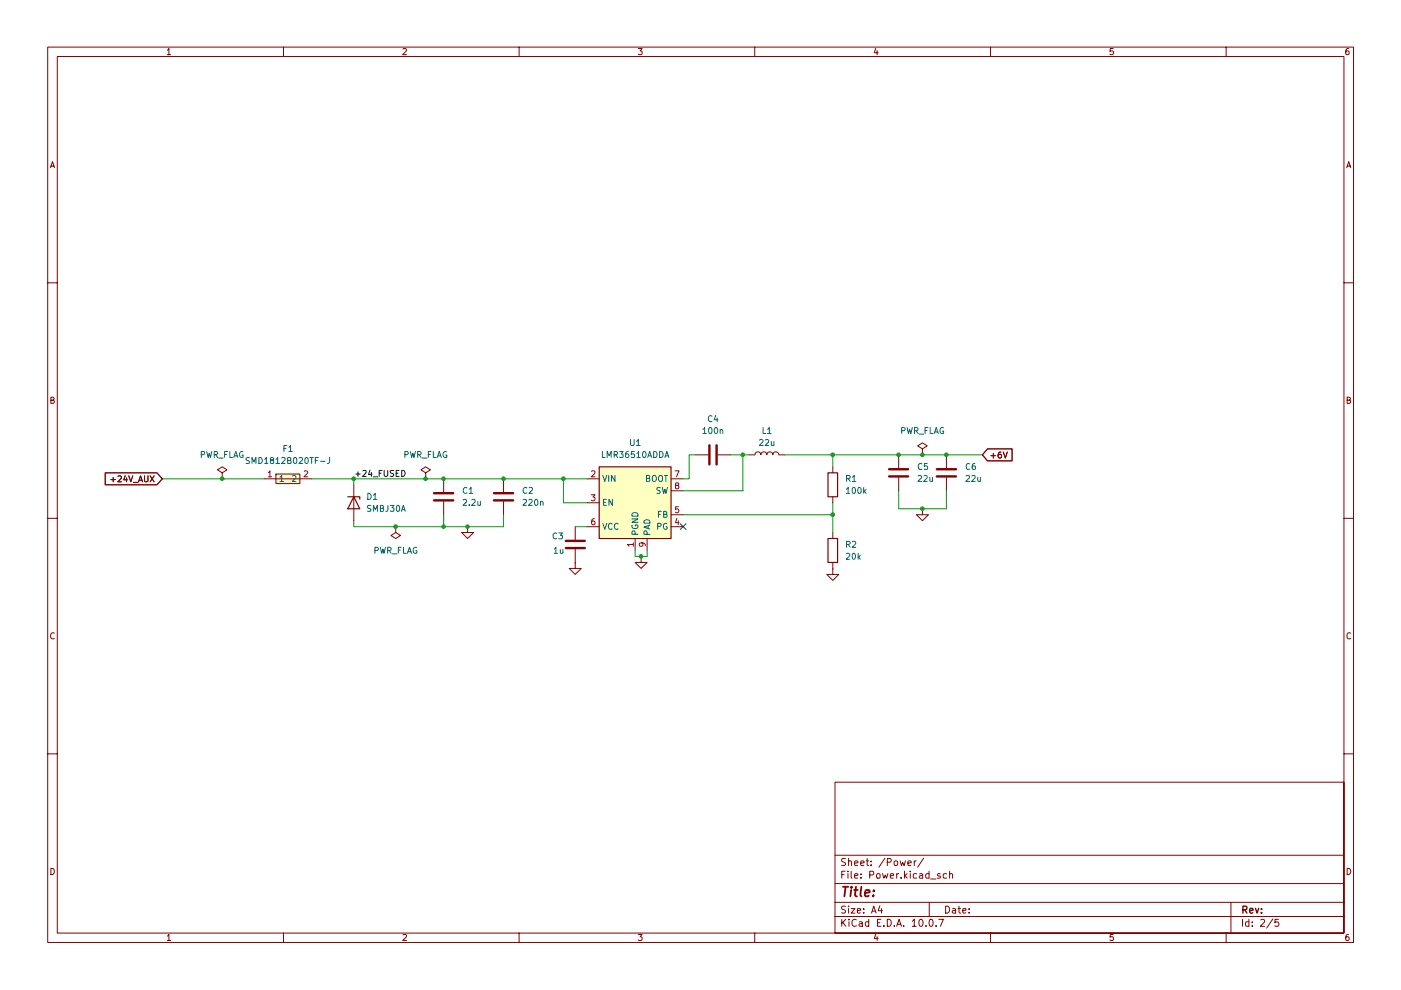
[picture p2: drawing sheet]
(kicad_sch
 (version 20260306)
 (generator "eeschema")
 (generator_version "10.0")
 (paper "A4")
 (lib_symbols
  (symbol "Device:C"
   (pin_numbers (hide yes))
   (pin_names
    (offset 0.254)) (exclude_from_sim no) (in_bom yes) (on_board yes)
   (in_pos_files yes)
   (duplicate_pin_numbers_are_jumpers no)
   (property "Reference" "C" (at 0.635 2.54 0) (show_name no) (do_not_autoplace no) (effects (font (size 1.27 1.27)) (justify left)))
   (property "Value" "C" (at 0.635 -2.54 0) (show_name no) (do_not_autoplace no) (effects (font (size 1.27 1.27)) (justify left)))
   (property "Footprint" "" (at 0.9652 -3.81 0) (show_name no) (do_not_autoplace no) (hide yes) (effects (font (size 1.27 1.27))))
   (property "Datasheet" "" (at 0 0 0) (show_name no) (do_not_autoplace no) (hide yes) (effects (font (size 1.27 1.27))))
   (property "Description" "Unpolarized capacitor" (at 0 0 0) (show_name no) (do_not_autoplace no) (hide yes) (effects (font (size 1.27 1.27))))
   (symbol "C_0_1"
    (polyline (pts (xy -2.032 0.762) (xy 2.032 0.762)) (stroke (width 0.508) (type default)) (fill (type none)))
    (polyline (pts (xy -2.032 -0.762) (xy 2.032 -0.762)) (stroke (width 0.508) (type default)) (fill (type none))))
   (symbol "C_1_1"
    (pin passive line (at 0 3.81 270) (length 2.794) (name "" (effects (font (size 1.27 1.27)))) (number "1" (effects (font (size 1.27 1.27)))))
    (pin passive line (at 0 -3.81 90) (length 2.794) (name "" (effects (font (size 1.27 1.27)))) (number "2" (effects (font (size 1.27 1.27))))))
   (embedded_fonts no))
  (symbol "Device:D_Zener"
   (pin_numbers (hide yes))
   (pin_names
    (offset 1.016) (hide yes)) (exclude_from_sim no) (in_bom yes) (on_board yes)
   (in_pos_files yes)
   (duplicate_pin_numbers_are_jumpers no)
   (property "Reference" "D" (at 0 2.54 0) (show_name no) (do_not_autoplace no) (effects (font (size 1.27 1.27))))
   (property "Value" "D_Zener" (at 0 -2.54 0) (show_name no) (do_not_autoplace no) (effects (font (size 1.27 1.27))))
   (property "Footprint" "" (at 0 0 0) (show_name no) (do_not_autoplace no) (hide yes) (effects (font (size 1.27 1.27))))
   (property "Datasheet" "" (at 0 0 0) (show_name no) (do_not_autoplace no) (hide yes) (effects (font (size 1.27 1.27))))
   (property "Description" "Zener diode" (at 0 0 0) (show_name no) (do_not_autoplace no) (hide yes) (effects (font (size 1.27 1.27))))
   (symbol "D_Zener_0_1"
    (polyline (pts (xy -1.27 -1.27) (xy -1.27 1.27) (xy -0.762 1.27)) (stroke (width 0.254) (type default)) (fill (type none)))
    (polyline (pts (xy 1.27 0) (xy -1.27 0)) (stroke (width 0) (type default)) (fill (type none)))
    (polyline (pts (xy 1.27 -1.27) (xy 1.27 1.27) (xy -1.27 0) (xy 1.27 -1.27)) (stroke (width 0.254) (type default)) (fill (type none))))
   (symbol "D_Zener_1_1"
    (pin passive line (at -3.81 0 0) (length 2.54) (name "K" (effects (font (size 1.27 1.27)))) (number "1" (effects (font (size 1.27 1.27)))))
    (pin passive line (at 3.81 0 180) (length 2.54) (name "A" (effects (font (size 1.27 1.27)))) (number "2" (effects (font (size 1.27 1.27))))))
   (embedded_fonts no))
  (symbol "Device:L"
   (pin_numbers (hide yes))
   (pin_names
    (offset 1.016) (hide yes)) (exclude_from_sim no) (in_bom yes) (on_board yes)
   (in_pos_files yes)
   (duplicate_pin_numbers_are_jumpers no)
   (property "Reference" "L" (at -1.27 0 90) (show_name no) (do_not_autoplace no) (effects (font (size 1.27 1.27))))
   (property "Value" "L" (at 1.905 0 90) (show_name no) (do_not_autoplace no) (effects (font (size 1.27 1.27))))
   (property "Footprint" "" (at 0 0 0) (show_name no) (do_not_autoplace no) (hide yes) (effects (font (size 1.27 1.27))))
   (property "Datasheet" "" (at 0 0 0) (show_name no) (do_not_autoplace no) (hide yes) (effects (font (size 1.27 1.27))))
   (property "Description" "Inductor" (at 0 0 0) (show_name no) (do_not_autoplace no) (hide yes) (effects (font (size 1.27 1.27))))
   (symbol "L_0_1"
    (arc (start 0 2.54) (mid 0.6323 1.905) (end 0 1.27) (stroke (width 0) (type default)) (fill (type none)))
    (arc (start 0 1.27) (mid 0.6323 0.635) (end 0 0) (stroke (width 0) (type default)) (fill (type none)))
    (arc (start 0 0) (mid 0.6323 -0.635) (end 0 -1.27) (stroke (width 0) (type default)) (fill (type none)))
    (arc (start 0 -1.27) (mid 0.6323 -1.905) (end 0 -2.54) (stroke (width 0) (type default)) (fill (type none))))
   (symbol "L_1_1"
    (pin passive line (at 0 3.81 270) (length 1.27) (name "1" (effects (font (size 1.27 1.27)))) (number "1" (effects (font (size 1.27 1.27)))))
    (pin passive line (at 0 -3.81 90) (length 1.27) (name "2" (effects (font (size 1.27 1.27)))) (number "2" (effects (font (size 1.27 1.27))))))
   (embedded_fonts no))
  (symbol "Device:R"
   (pin_numbers (hide yes))
   (pin_names
    (offset 0)) (exclude_from_sim no) (in_bom yes) (on_board yes)
   (in_pos_files yes)
   (duplicate_pin_numbers_are_jumpers no)
   (property "Reference" "R" (at 2.032 0 90) (show_name no) (do_not_autoplace no) (effects (font (size 1.27 1.27))))
   (property "Value" "R" (at 0 0 90) (show_name no) (do_not_autoplace no) (effects (font (size 1.27 1.27))))
   (property "Footprint" "" (at -1.778 0 90) (show_name no) (do_not_autoplace no) (hide yes) (effects (font (size 1.27 1.27))))
   (property "Datasheet" "" (at 0 0 0) (show_name no) (do_not_autoplace no) (hide yes) (effects (font (size 1.27 1.27))))
   (property "Description" "Resistor" (at 0 0 0) (show_name no) (do_not_autoplace no) (hide yes) (effects (font (size 1.27 1.27))))
   (symbol "R_0_1"
    (rectangle (start -1.016 -2.54) (end 1.016 2.54) (stroke (width 0.254) (type default)) (fill (type none))))
   (symbol "R_1_1"
    (pin passive line (at 0 3.81 270) (length 1.27) (name "" (effects (font (size 1.27 1.27)))) (number "1" (effects (font (size 1.27 1.27)))))
    (pin passive line (at 0 -3.81 90) (length 1.27) (name "" (effects (font (size 1.27 1.27)))) (number "2" (effects (font (size 1.27 1.27))))))
   (embedded_fonts no))
  (symbol "Imported:SMD1812B020TF-J" (exclude_from_sim no) (in_bom yes) (on_board yes)
   (in_pos_files yes)
   (duplicate_pin_numbers_are_jumpers no)
   (property "Reference" "F" (at 0 5.08 0) (show_name no) (do_not_autoplace no) (effects (font (size 1.27 1.27))))
   (property "Value" "SMD1812B020TF-J" (at 0 -5.08 0) (show_name no) (do_not_autoplace no) (effects (font (size 1.27 1.27))))
   (property "Footprint" "Imported:R1812" (at 0 -7.62 0) (show_name no) (do_not_autoplace no) (hide yes) (effects (font (size 1.27 1.27))))
   (property "Datasheet" "https://lcsc.com/product-detail/Others_Brightking-Elec-TAIWAN-SMD1812B020TF-J_C269125.html" (at 0 -10.16 0) (show_name no) (do_not_autoplace no) (hide yes) (effects (font (size 1.27 1.27))))
   (property "Description" "" (at 0 0 0) (show_name no) (do_not_autoplace no) (hide yes) (effects (font (size 1.27 1.27))))
   (property "Manufacturer" "Brightking(君耀电子)" (at 0 -12.7 0) (show_name no) (do_not_autoplace no) (hide yes) (effects (font (size 1.27 1.27))))
   (property "MPN" "SMD1812B020TF-J" (at 0 -15.24 0) (show_name no) (do_not_autoplace no) (hide yes) (effects (font (size 1.27 1.27))))
   (property "LCSC Part" "C269125" (at 0 -17.78 0) (show_name no) (do_not_autoplace no) (hide yes) (effects (font (size 1.27 1.27))))
   (symbol "SMD1812B020TF-J_0_1"
    (rectangle (start -2.54 1.02) (end 2.54 -1.02) (stroke (width 0) (type default)) (fill (type background)))
    (polyline (pts (xy -2.54 0) (xy 2.54 0)) (stroke (width 0) (type default)) (fill (type none)))
    (pin unspecified line (at -5.08 0 0) (length 2.54) (name "1" (effects (font (size 1.27 1.27)))) (number "1" (effects (font (size 1.27 1.27)))))
    (pin unspecified line (at 5.08 0 180) (length 2.54) (name "2" (effects (font (size 1.27 1.27)))) (number "2" (effects (font (size 1.27 1.27))))))
   (embedded_fonts no))
  (symbol "Regulator_Switching:LMR36510ADDA" (exclude_from_sim no) (in_bom yes) (on_board yes)
   (in_pos_files yes)
   (duplicate_pin_numbers_are_jumpers no)
   (property "Reference" "U" (at 0 11.43 0) (show_name no) (do_not_autoplace no) (effects (font (size 1.27 1.27))))
   (property "Value" "LMR36510ADDA" (at 0 8.89 0) (show_name no) (do_not_autoplace no) (effects (font (size 1.27 1.27))))
   (property "Footprint" "Package_SO:Texas_HTSOP-8-1EP_3.9x4.9mm_P1.27mm_EP2.95x4.9mm_Mask2.4x3.1mm_ThermalVias" (at 0 -20.32 0) (show_name no) (do_not_autoplace no) (hide yes) (effects (font (size 1.27 1.27))))
   (property "Datasheet" "http://www.ti.com/lit/ds/symlink/lmr36510.pdf" (at 0 -1.27 0) (show_name no) (do_not_autoplace no) (hide yes) (effects (font (size 1.27 1.27))))
   (property "Description" "Simple Switcher Synchronous Buck Regulator, Vin=4.2-65V, Iout=1A, F=400kHz, Adjustable output voltage, HSOP-8" (at 0 0 0) (show_name no) (do_not_autoplace no) (hide yes) (effects (font (size 1.27 1.27))))
   (symbol "LMR36510ADDA_0_1"
    (rectangle (start -7.62 7.62) (end 7.62 -7.62) (stroke (width 0.254) (type default)) (fill (type background))))
   (symbol "LMR36510ADDA_1_1"
    (pin power_in line (at 0 -10.16 90) (length 2.54) (name "PGND" (effects (font (size 1.27 1.27)))) (number "1" (effects (font (size 1.27 1.27)))))
    (pin power_in line (at -10.16 5.08 0) (length 2.54) (name "VIN" (effects (font (size 1.27 1.27)))) (number "2" (effects (font (size 1.27 1.27)))))
    (pin input line (at -10.16 0 0) (length 2.54) (name "EN" (effects (font (size 1.27 1.27)))) (number "3" (effects (font (size 1.27 1.27)))))
    (pin open_collector line (at 10.16 -5.08 180) (length 2.54) (name "PG" (effects (font (size 1.27 1.27)))) (number "4" (effects (font (size 1.27 1.27)))))
    (pin input line (at 10.16 -2.54 180) (length 2.54) (name "FB" (effects (font (size 1.27 1.27)))) (number "5" (effects (font (size 1.27 1.27)))))
    (pin power_out line (at -10.16 -5.08 0) (length 2.54) (name "VCC" (effects (font (size 1.27 1.27)))) (number "6" (effects (font (size 1.27 1.27)))))
    (pin input line (at 10.16 5.08 180) (length 2.54) (name "BOOT" (effects (font (size 1.27 1.27)))) (number "7" (effects (font (size 1.27 1.27)))))
    (pin output line (at 10.16 2.54 180) (length 2.54) (name "SW" (effects (font (size 1.27 1.27)))) (number "8" (effects (font (size 1.27 1.27)))))
    (pin power_in line (at 2.54 -10.16 90) (length 2.54) (name "PAD" (effects (font (size 1.27 1.27)))) (number "9" (effects (font (size 1.27 1.27))))))
   (embedded_fonts no))
  (symbol "power:GND"
   (power global)
   (pin_numbers (hide yes))
   (pin_names
    (offset 0) (hide yes)) (exclude_from_sim no) (in_bom yes) (on_board yes)
   (in_pos_files yes)
   (duplicate_pin_numbers_are_jumpers no)
   (property "Reference" "#PWR" (at 0 -6.35 0) (show_name no) (do_not_autoplace no) (hide yes) (effects (font (size 1.27 1.27))))
   (property "Value" "GND" (at 0 -3.81 0) (show_name no) (do_not_autoplace no) (effects (font (size 1.27 1.27))))
   (property "Footprint" "" (at 0 0 0) (show_name no) (do_not_autoplace no) (hide yes) (effects (font (size 1.27 1.27))))
   (property "Datasheet" "" (at 0 0 0) (show_name no) (do_not_autoplace no) (hide yes) (effects (font (size 1.27 1.27))))
   (property "Description" "Power symbol creates a global label with name \"GND\" , ground" (at 0 0 0) (show_name no) (do_not_autoplace no) (hide yes) (effects (font (size 1.27 1.27))))
   (symbol "GND_0_1"
    (polyline (pts (xy 0 0) (xy 0 -1.27) (xy 1.27 -1.27) (xy 0 -2.54) (xy -1.27 -1.27) (xy 0 -1.27)) (stroke (width 0) (type default)) (fill (type none))))
   (symbol "GND_1_1"
    (pin power_in line (at 0 0 270) (length 0) (name "" (effects (font (size 1.27 1.27)))) (number "1" (effects (font (size 1.27 1.27))))))
   (embedded_fonts no))
  (symbol "power:PWR_FLAG"
   (power global)
   (pin_numbers (hide yes))
   (pin_names
    (offset 0) (hide yes)) (exclude_from_sim no) (in_bom yes) (on_board yes)
   (in_pos_files yes)
   (duplicate_pin_numbers_are_jumpers no)
   (property "Reference" "#FLG" (at 0 1.905 0) (show_name no) (do_not_autoplace no) (hide yes) (effects (font (size 1.27 1.27))))
   (property "Value" "PWR_FLAG" (at 0 3.81 0) (show_name no) (do_not_autoplace no) (effects (font (size 1.27 1.27))))
   (property "Footprint" "" (at 0 0 0) (show_name no) (do_not_autoplace no) (hide yes) (effects (font (size 1.27 1.27))))
   (property "Datasheet" "" (at 0 0 0) (show_name no) (do_not_autoplace no) (hide yes) (effects (font (size 1.27 1.27))))
   (property "Description" "Special symbol for telling ERC where power comes from" (at 0 0 0) (show_name no) (do_not_autoplace no) (hide yes) (effects (font (size 1.27 1.27))))
   (symbol "PWR_FLAG_0_0"
    (pin power_out line (at 0 0 90) (length 0) (name "" (effects (font (size 1.27 1.27)))) (number "1" (effects (font (size 1.27 1.27))))))
   (symbol "PWR_FLAG_0_1"
    (polyline (pts (xy 0 0) (xy 0 1.27) (xy -1.016 1.905) (xy 0 2.54) (xy 1.016 1.905) (xy 0 1.27)) (stroke (width 0) (type default)) (fill (type none))))
   (embedded_fonts no)))
 (junction
  (at 119.38 101.6)
  (diameter 0)
  (color 0 0 0 0))
 (junction
  (at 93.98 101.6)
  (diameter 0)
  (color 0 0 0 0))
 (junction
  (at 200.66 96.52)
  (diameter 0)
  (color 0 0 0 0))
 (junction
  (at 99.06 111.76)
  (diameter 0)
  (color 0 0 0 0))
 (junction
  (at 195.58 107.95)
  (diameter 0)
  (color 0 0 0 0))
 (junction
  (at 106.68 101.6)
  (diameter 0)
  (color 0 0 0 0))
 (junction
  (at 90.17 101.6)
  (diameter 0)
  (color 0 0 0 0))
 (junction
  (at 176.53 96.52)
  (diameter 0)
  (color 0 0 0 0))
 (junction
  (at 74.93 101.6)
  (diameter 0)
  (color 0 0 0 0))
 (junction
  (at 195.58 96.52)
  (diameter 0)
  (color 0 0 0 0))
 (junction
  (at 83.82 111.76)
  (diameter 0)
  (color 0 0 0 0))
 (junction
  (at 157.48 96.52)
  (diameter 0)
  (color 0 0 0 0))
 (junction
  (at 190.5 96.52)
  (diameter 0)
  (color 0 0 0 0))
 (junction
  (at 46.99 101.6)
  (diameter 0)
  (color 0 0 0 0))
 (junction
  (at 176.53 109.22)
  (diameter 0)
  (color 0 0 0 0))
 (junction
  (at 135.89 118.11)
  (diameter 0)
  (color 0 0 0 0))
 (junction
  (at 93.98 111.76)
  (diameter 0)
  (color 0 0 0 0))
 (no_connect
  (at 144.78 111.76))
 (wire
  (pts (xy 147.32 96.52) (xy 146.05 96.52))
  (stroke (width 0) (type default)))
 (wire
  (pts (xy 83.82 111.76) (xy 93.98 111.76))
  (stroke (width 0) (type default)))
 (wire
  (pts (xy 144.78 104.14) (xy 157.48 104.14))
  (stroke (width 0) (type default)))
 (wire
  (pts (xy 106.68 109.22) (xy 106.68 111.76))
  (stroke (width 0) (type default)))
 (wire
  (pts (xy 93.98 109.22) (xy 93.98 111.76))
  (stroke (width 0) (type default)))
 (wire
  (pts (xy 66.04 101.6) (xy 74.93 101.6))
  (stroke (width 0) (type default)))
 (wire
  (pts (xy 208.28 96.52) (xy 200.66 96.52))
  (stroke (width 0) (type default)))
 (wire
  (pts (xy 93.98 101.6) (xy 106.68 101.6))
  (stroke (width 0) (type default)))
 (wire
  (pts (xy 135.89 118.11) (xy 137.16 118.11))
  (stroke (width 0) (type default)))
 (wire
  (pts (xy 176.53 96.52) (xy 190.5 96.52))
  (stroke (width 0) (type default)))
 (wire
  (pts (xy 134.62 116.84) (xy 134.62 118.11))
  (stroke (width 0) (type default)))
 (wire
  (pts (xy 119.38 101.6) (xy 119.38 106.68))
  (stroke (width 0) (type default)))
 (wire
  (pts (xy 195.58 96.52) (xy 200.66 96.52))
  (stroke (width 0) (type default)))
 (wire
  (pts (xy 190.5 107.95) (xy 195.58 107.95))
  (stroke (width 0) (type default)))
 (wire
  (pts (xy 176.53 99.06) (xy 176.53 96.52))
  (stroke (width 0) (type default)))
 (wire
  (pts (xy 166.37 96.52) (xy 176.53 96.52))
  (stroke (width 0) (type default)))
 (wire
  (pts (xy 74.93 110.49) (xy 74.93 111.76))
  (stroke (width 0) (type default)))
 (wire
  (pts (xy 200.66 107.95) (xy 200.66 104.14))
  (stroke (width 0) (type default)))
 (wire
  (pts (xy 93.98 111.76) (xy 99.06 111.76))
  (stroke (width 0) (type default)))
 (wire
  (pts (xy 74.93 111.76) (xy 83.82 111.76))
  (stroke (width 0) (type default)))
 (wire
  (pts (xy 99.06 111.76) (xy 106.68 111.76))
  (stroke (width 0) (type default)))
 (wire
  (pts (xy 134.62 118.11) (xy 135.89 118.11))
  (stroke (width 0) (type default)))
 (wire
  (pts (xy 121.92 111.76) (xy 124.46 111.76))
  (stroke (width 0) (type default)))
 (wire
  (pts (xy 195.58 107.95) (xy 200.66 107.95))
  (stroke (width 0) (type default)))
 (wire
  (pts (xy 176.53 109.22) (xy 176.53 113.03))
  (stroke (width 0) (type default)))
 (wire
  (pts (xy 176.53 106.68) (xy 176.53 109.22))
  (stroke (width 0) (type default)))
 (wire
  (pts (xy 106.68 101.6) (xy 119.38 101.6))
  (stroke (width 0) (type default)))
 (wire
  (pts (xy 190.5 96.52) (xy 195.58 96.52))
  (stroke (width 0) (type default)))
 (wire
  (pts (xy 124.46 106.68) (xy 119.38 106.68))
  (stroke (width 0) (type default)))
 (wire
  (pts (xy 74.93 101.6) (xy 90.17 101.6))
  (stroke (width 0) (type default)))
 (wire
  (pts (xy 154.94 96.52) (xy 157.48 96.52))
  (stroke (width 0) (type default)))
 (wire
  (pts (xy 34.29 101.6) (xy 55.88 101.6))
  (stroke (width 0) (type default)))
 (wire
  (pts (xy 146.05 96.52) (xy 146.05 101.6))
  (stroke (width 0) (type default)))
 (wire
  (pts (xy 157.48 104.14) (xy 157.48 96.52))
  (stroke (width 0) (type default)))
 (wire
  (pts (xy 146.05 101.6) (xy 144.78 101.6))
  (stroke (width 0) (type default)))
 (wire
  (pts (xy 157.48 96.52) (xy 158.75 96.52))
  (stroke (width 0) (type default)))
 (wire
  (pts (xy 119.38 101.6) (xy 124.46 101.6))
  (stroke (width 0) (type default)))
 (wire
  (pts (xy 90.17 101.6) (xy 93.98 101.6))
  (stroke (width 0) (type default)))
 (wire
  (pts (xy 144.78 109.22) (xy 176.53 109.22))
  (stroke (width 0) (type default)))
 (wire
  (pts (xy 137.16 116.84) (xy 137.16 118.11))
  (stroke (width 0) (type default)))
 (wire
  (pts (xy 74.93 101.6) (xy 74.93 102.87))
  (stroke (width 0) (type default)))
 (wire
  (pts (xy 190.5 104.14) (xy 190.5 107.95))
  (stroke (width 0) (type default)))
 (label "+24_FUSED"
  (at 74.93 101.6 0)
  (effects (font (size 1.27 1.27)) (justify left bottom)))
 (global_label "+6V"
  (shape input)
  (at 208.28 96.52 0)
  (fields_autoplaced yes)
  (effects (font (size 1.27 1.27)) (justify left))
  (property "Intersheetrefs" "${INTERSHEET_REFS}" (at 215.1357 96.52 0) (hide yes) (show_name no) (do_not_autoplace no) (effects (font (size 1.27 1.27)) (justify left))))
 (global_label "+24V_AUX"
  (shape input)
  (at 34.29 101.6 180)
  (fields_autoplaced yes)
  (effects (font (size 1.27 1.27)) (justify right))
  (property "Intersheetrefs" "${INTERSHEET_REFS}" (at 21.6286 101.6 0) (hide yes) (show_name no) (do_not_autoplace no) (effects (font (size 1.27 1.27)) (justify right))))
 (symbol
  (lib_id "power:GND")
  (at 195.58 107.95 0)
  (unit 1)
  (body_style 1)
  (exclude_from_sim no)
  (in_bom yes)
  (on_board yes)
  (in_pos_files yes)
  (dnp no)
  (fields_autoplaced yes)
  (property "Reference" "#PWR05" (at 195.58 114.3 0) (hide yes) (show_name no) (do_not_autoplace no) (effects (font (size 1.27 1.27))))
  (property "Value" "GND" (at 195.58 113.03 0) (hide yes) (show_name no) (do_not_autoplace no) (effects (font (size 1.27 1.27))))
  (property "Footprint" "" (at 195.58 107.95 0) (hide yes) (show_name no) (do_not_autoplace no) (effects (font (size 1.27 1.27))))
  (property "Datasheet" "" (at 195.58 107.95 0) (hide yes) (show_name no) (do_not_autoplace no) (effects (font (size 1.27 1.27))))
  (property "Description" "Power symbol creates a global label with name \"GND\" , ground" (at 195.58 107.95 0) (hide yes) (show_name no) (do_not_autoplace no) (effects (font (size 1.27 1.27))))
  (pin "1"))
 (symbol
  (lib_id "Imported:SMD1812B020TF-J")
  (at 60.96 101.6 0)
  (unit 1)
  (body_style 1)
  (exclude_from_sim no)
  (in_bom yes)
  (on_board yes)
  (in_pos_files yes)
  (dnp no)
  (fields_autoplaced yes)
  (property "Reference" "F1" (at 60.96 95.25 0) (show_name no) (do_not_autoplace no) (effects (font (size 1.27 1.27))))
  (property "Value" "SMD1812B020TF-J" (at 60.96 97.79 0) (show_name no) (do_not_autoplace no) (effects (font (size 1.27 1.27))))
  (property "Footprint" "Imported:R1812" (at 60.96 109.22 0) (hide yes) (show_name no) (do_not_autoplace no) (effects (font (size 1.27 1.27))))
  (property "Datasheet" "https://lcsc.com/product-detail/Others_Brightking-Elec-TAIWAN-SMD1812B020TF-J_C269125.html" (at 60.96 111.76 0) (hide yes) (show_name no) (do_not_autoplace no) (effects (font (size 1.27 1.27))))
  (property "Description" "" (at 60.96 101.6 0) (hide yes) (show_name no) (do_not_autoplace no) (effects (font (size 1.27 1.27))))
  (property "Manufacturer" "Brightking(君耀电子)" (at 60.96 114.3 0) (hide yes) (show_name no) (do_not_autoplace no) (effects (font (size 1.27 1.27))))
  (property "MPN" "SMD1812B020TF-J" (at 60.96 116.84 0) (hide yes) (show_name no) (do_not_autoplace no) (effects (font (size 1.27 1.27))))
  (property "LCSC Part" "C269125" (at 60.96 119.38 0) (hide yes) (show_name no) (do_not_autoplace no) (effects (font (size 1.27 1.27))))
  (pin "2")
  (pin "1"))
 (symbol
  (lib_id "Device:C")
  (at 190.5 100.33 0)
  (unit 1)
  (body_style 1)
  (exclude_from_sim no)
  (in_bom yes)
  (on_board yes)
  (in_pos_files yes)
  (dnp no)
  (fields_autoplaced yes)
  (property "Reference" "C5" (at 194.31 99.0599 0) (show_name no) (do_not_autoplace no) (effects (font (size 1.27 1.27)) (justify left)))
  (property "Value" "22u" (at 194.31 101.5999 0) (show_name no) (do_not_autoplace no) (effects (font (size 1.27 1.27)) (justify left)))
  (property "Footprint" "Capacitor_SMD:C_1206_3216Metric" (at 191.4652 104.14 0) (hide yes) (show_name no) (do_not_autoplace no) (effects (font (size 1.27 1.27))))
  (property "Datasheet" "" (at 190.5 100.33 0) (hide yes) (show_name no) (do_not_autoplace no) (effects (font (size 1.27 1.27))))
  (property "Description" "Unpolarized capacitor" (at 190.5 100.33 0) (hide yes) (show_name no) (do_not_autoplace no) (effects (font (size 1.27 1.27))))
  (pin "1")
  (pin "2"))
 (symbol
  (lib_id "Device:D_Zener")
  (at 74.93 106.68 270)
  (unit 1)
  (body_style 1)
  (exclude_from_sim no)
  (in_bom yes)
  (on_board yes)
  (in_pos_files yes)
  (dnp no)
  (fields_autoplaced yes)
  (property "Reference" "D1" (at 77.47 105.4099 90) (show_name no) (do_not_autoplace no) (effects (font (size 1.27 1.27)) (justify left)))
  (property "Value" "SMBJ30A" (at 77.47 107.9499 90) (show_name no) (do_not_autoplace no) (effects (font (size 1.27 1.27)) (justify left)))
  (property "Footprint" "Diode_SMD:D_SMB" (at 74.93 106.68 0) (hide yes) (show_name no) (do_not_autoplace no) (effects (font (size 1.27 1.27))))
  (property "Datasheet" "" (at 74.93 106.68 0) (hide yes) (show_name no) (do_not_autoplace no) (effects (font (size 1.27 1.27))))
  (property "Description" "Zener diode" (at 74.93 106.68 0) (hide yes) (show_name no) (do_not_autoplace no) (effects (font (size 1.27 1.27))))
  (pin "2")
  (pin "1"))
 (symbol
  (lib_id "power:GND")
  (at 99.06 111.76 0)
  (unit 1)
  (body_style 1)
  (exclude_from_sim no)
  (in_bom yes)
  (on_board yes)
  (in_pos_files yes)
  (dnp no)
  (fields_autoplaced yes)
  (property "Reference" "#PWR03" (at 99.06 118.11 0) (hide yes) (show_name no) (do_not_autoplace no) (effects (font (size 1.27 1.27))))
  (property "Value" "GND" (at 99.06 116.84 0) (hide yes) (show_name no) (do_not_autoplace no) (effects (font (size 1.27 1.27))))
  (property "Footprint" "" (at 99.06 111.76 0) (hide yes) (show_name no) (do_not_autoplace no) (effects (font (size 1.27 1.27))))
  (property "Datasheet" "" (at 99.06 111.76 0) (hide yes) (show_name no) (do_not_autoplace no) (effects (font (size 1.27 1.27))))
  (property "Description" "Power symbol creates a global label with name \"GND\" , ground" (at 99.06 111.76 0) (hide yes) (show_name no) (do_not_autoplace no) (effects (font (size 1.27 1.27))))
  (pin "1"))
 (symbol
  (lib_id "Regulator_Switching:LMR36510ADDA")
  (at 134.62 106.68 0)
  (unit 1)
  (body_style 1)
  (exclude_from_sim no)
  (in_bom yes)
  (on_board yes)
  (in_pos_files yes)
  (dnp no)
  (fields_autoplaced yes)
  (property "Reference" "U1" (at 134.62 93.98 0) (show_name no) (do_not_autoplace no) (effects (font (size 1.27 1.27))))
  (property "Value" "LMR36510ADDA" (at 134.62 96.52 0) (show_name no) (do_not_autoplace no) (effects (font (size 1.27 1.27))))
  (property "Footprint" "Package_SO:Texas_HTSOP-8-1EP_3.9x4.9mm_P1.27mm_EP2.95x4.9mm_Mask2.4x3.1mm_ThermalVias" (at 134.62 127 0) (hide yes) (show_name no) (do_not_autoplace no) (effects (font (size 1.27 1.27))))
  (property "Datasheet" "http://www.ti.com/lit/ds/symlink/lmr36510.pdf" (at 134.62 107.95 0) (hide yes) (show_name no) (do_not_autoplace no) (effects (font (size 1.27 1.27))))
  (property "Description" "Simple Switcher Synchronous Buck Regulator, Vin=4.2-65V, Iout=1A, F=400kHz, Adjustable output voltage, HSOP-8" (at 134.62 106.68 0) (hide yes) (show_name no) (do_not_autoplace no) (effects (font (size 1.27 1.27))))
  (pin "7")
  (pin "2")
  (pin "9")
  (pin "5")
  (pin "4")
  (pin "8")
  (pin "3")
  (pin "6")
  (pin "1"))
 (symbol
  (lib_id "power:GND")
  (at 176.53 120.65 0)
  (unit 1)
  (body_style 1)
  (exclude_from_sim no)
  (in_bom yes)
  (on_board yes)
  (in_pos_files yes)
  (dnp no)
  (fields_autoplaced yes)
  (property "Reference" "#PWR04" (at 176.53 127 0) (hide yes) (show_name no) (do_not_autoplace no) (effects (font (size 1.27 1.27))))
  (property "Value" "GND" (at 176.53 125.73 0) (hide yes) (show_name no) (do_not_autoplace no) (effects (font (size 1.27 1.27))))
  (property "Footprint" "" (at 176.53 120.65 0) (hide yes) (show_name no) (do_not_autoplace no) (effects (font (size 1.27 1.27))))
  (property "Datasheet" "" (at 176.53 120.65 0) (hide yes) (show_name no) (do_not_autoplace no) (effects (font (size 1.27 1.27))))
  (property "Description" "Power symbol creates a global label with name \"GND\" , ground" (at 176.53 120.65 0) (hide yes) (show_name no) (do_not_autoplace no) (effects (font (size 1.27 1.27))))
  (pin "1"))
 (symbol
  (lib_id "Device:C")
  (at 121.92 115.57 0)
  (unit 1)
  (body_style 1)
  (exclude_from_sim no)
  (in_bom yes)
  (on_board yes)
  (in_pos_files yes)
  (dnp no)
  (property "Reference" "C3" (at 116.84 113.792 0) (show_name no) (do_not_autoplace no) (effects (font (size 1.27 1.27)) (justify left)))
  (property "Value" "1u" (at 117.094 116.84 0) (show_name no) (do_not_autoplace no) (effects (font (size 1.27 1.27)) (justify left)))
  (property "Footprint" "Capacitor_SMD:C_0603_1608Metric" (at 122.8852 119.38 0) (hide yes) (show_name no) (do_not_autoplace no) (effects (font (size 1.27 1.27))))
  (property "Datasheet" "" (at 121.92 115.57 0) (hide yes) (show_name no) (do_not_autoplace no) (effects (font (size 1.27 1.27))))
  (property "Description" "Unpolarized capacitor" (at 121.92 115.57 0) (hide yes) (show_name no) (do_not_autoplace no) (effects (font (size 1.27 1.27))))
  (pin "1")
  (pin "2"))
 (symbol
  (lib_id "power:GND")
  (at 135.89 118.11 0)
  (unit 1)
  (body_style 1)
  (exclude_from_sim no)
  (in_bom yes)
  (on_board yes)
  (in_pos_files yes)
  (dnp no)
  (fields_autoplaced yes)
  (property "Reference" "#PWR01" (at 135.89 124.46 0) (hide yes) (show_name no) (do_not_autoplace no) (effects (font (size 1.27 1.27))))
  (property "Value" "GND" (at 135.89 123.19 0) (hide yes) (show_name no) (do_not_autoplace no) (effects (font (size 1.27 1.27))))
  (property "Footprint" "" (at 135.89 118.11 0) (hide yes) (show_name no) (do_not_autoplace no) (effects (font (size 1.27 1.27))))
  (property "Datasheet" "" (at 135.89 118.11 0) (hide yes) (show_name no) (do_not_autoplace no) (effects (font (size 1.27 1.27))))
  (property "Description" "Power symbol creates a global label with name \"GND\" , ground" (at 135.89 118.11 0) (hide yes) (show_name no) (do_not_autoplace no) (effects (font (size 1.27 1.27))))
  (pin "1"))
 (symbol
  (lib_id "Device:L")
  (at 162.56 96.52 90)
  (unit 1)
  (body_style 1)
  (exclude_from_sim no)
  (in_bom yes)
  (on_board yes)
  (in_pos_files yes)
  (dnp no)
  (fields_autoplaced yes)
  (property "Reference" "L1" (at 162.56 91.44 90) (show_name no) (do_not_autoplace no) (effects (font (size 1.27 1.27))))
  (property "Value" "22u" (at 162.56 93.98 90) (show_name no) (do_not_autoplace no) (effects (font (size 1.27 1.27))))
  (property "Footprint" "Imported:IND-SMD_L7.8-W7.0_FXC0630" (at 162.56 96.52 0) (hide yes) (show_name no) (do_not_autoplace no) (effects (font (size 1.27 1.27))))
  (property "Datasheet" "" (at 162.56 96.52 0) (hide yes) (show_name no) (do_not_autoplace no) (effects (font (size 1.27 1.27))))
  (property "Description" "Inductor" (at 162.56 96.52 0) (hide yes) (show_name no) (do_not_autoplace no) (effects (font (size 1.27 1.27))))
  (pin "2")
  (pin "1"))
 (symbol
  (lib_id "Device:C")
  (at 151.13 96.52 90)
  (unit 1)
  (body_style 1)
  (exclude_from_sim no)
  (in_bom yes)
  (on_board yes)
  (in_pos_files yes)
  (dnp no)
  (fields_autoplaced yes)
  (property "Reference" "C4" (at 151.13 88.9 90) (show_name no) (do_not_autoplace no) (effects (font (size 1.27 1.27))))
  (property "Value" "100n" (at 151.13 91.44 90) (show_name no) (do_not_autoplace no) (effects (font (size 1.27 1.27))))
  (property "Footprint" "Capacitor_SMD:C_0603_1608Metric" (at 154.94 95.5548 0) (hide yes) (show_name no) (do_not_autoplace no) (effects (font (size 1.27 1.27))))
  (property "Datasheet" "" (at 151.13 96.52 0) (hide yes) (show_name no) (do_not_autoplace no) (effects (font (size 1.27 1.27))))
  (property "Description" "Unpolarized capacitor" (at 151.13 96.52 0) (hide yes) (show_name no) (do_not_autoplace no) (effects (font (size 1.27 1.27))))
  (pin "1")
  (pin "2"))
 (symbol
  (lib_id "power:PWR_FLAG")
  (at 195.58 96.52 0)
  (unit 1)
  (body_style 1)
  (exclude_from_sim no)
  (in_bom yes)
  (on_board yes)
  (in_pos_files yes)
  (dnp no)
  (fields_autoplaced yes)
  (property "Reference" "#FLG02" (at 195.58 94.615 0) (hide yes) (show_name no) (do_not_autoplace no) (effects (font (size 1.27 1.27))))
  (property "Value" "PWR_FLAG" (at 195.58 91.44 0) (show_name no) (do_not_autoplace no) (effects (font (size 1.27 1.27))))
  (property "Footprint" "" (at 195.58 96.52 0) (hide yes) (show_name no) (do_not_autoplace no) (effects (font (size 1.27 1.27))))
  (property "Datasheet" "" (at 195.58 96.52 0) (hide yes) (show_name no) (do_not_autoplace no) (effects (font (size 1.27 1.27))))
  (property "Description" "Special symbol for telling ERC where power comes from" (at 195.58 96.52 0) (hide yes) (show_name no) (do_not_autoplace no) (effects (font (size 1.27 1.27))))
  (pin "1"))
 (symbol
  (lib_id "power:GND")
  (at 121.92 119.38 0)
  (unit 1)
  (body_style 1)
  (exclude_from_sim no)
  (in_bom yes)
  (on_board yes)
  (in_pos_files yes)
  (dnp no)
  (fields_autoplaced yes)
  (property "Reference" "#PWR02" (at 121.92 125.73 0) (hide yes) (show_name no) (do_not_autoplace no) (effects (font (size 1.27 1.27))))
  (property "Value" "GND" (at 121.92 124.46 0) (hide yes) (show_name no) (do_not_autoplace no) (effects (font (size 1.27 1.27))))
  (property "Footprint" "" (at 121.92 119.38 0) (hide yes) (show_name no) (do_not_autoplace no) (effects (font (size 1.27 1.27))))
  (property "Datasheet" "" (at 121.92 119.38 0) (hide yes) (show_name no) (do_not_autoplace no) (effects (font (size 1.27 1.27))))
  (property "Description" "Power symbol creates a global label with name \"GND\" , ground" (at 121.92 119.38 0) (hide yes) (show_name no) (do_not_autoplace no) (effects (font (size 1.27 1.27))))
  (pin "1"))
 (symbol
  (lib_id "Device:C")
  (at 93.98 105.41 0)
  (unit 1)
  (body_style 1)
  (exclude_from_sim no)
  (in_bom yes)
  (on_board yes)
  (in_pos_files yes)
  (dnp no)
  (fields_autoplaced yes)
  (property "Reference" "C1" (at 97.79 104.1399 0) (show_name no) (do_not_autoplace no) (effects (font (size 1.27 1.27)) (justify left)))
  (property "Value" "2.2u" (at 97.79 106.6799 0) (show_name no) (do_not_autoplace no) (effects (font (size 1.27 1.27)) (justify left)))
  (property "Footprint" "Capacitor_SMD:C_1210_3225Metric" (at 94.9452 109.22 0) (hide yes) (show_name no) (do_not_autoplace no) (effects (font (size 1.27 1.27))))
  (property "Datasheet" "" (at 93.98 105.41 0) (hide yes) (show_name no) (do_not_autoplace no) (effects (font (size 1.27 1.27))))
  (property "Description" "Unpolarized capacitor" (at 93.98 105.41 0) (hide yes) (show_name no) (do_not_autoplace no) (effects (font (size 1.27 1.27))))
  (pin "1")
  (pin "2"))
 (symbol
  (lib_id "Device:C")
  (at 200.66 100.33 0)
  (unit 1)
  (body_style 1)
  (exclude_from_sim no)
  (in_bom yes)
  (on_board yes)
  (in_pos_files yes)
  (dnp no)
  (fields_autoplaced yes)
  (property "Reference" "C6" (at 204.47 99.0599 0) (show_name no) (do_not_autoplace no) (effects (font (size 1.27 1.27)) (justify left)))
  (property "Value" "22u" (at 204.47 101.5999 0) (show_name no) (do_not_autoplace no) (effects (font (size 1.27 1.27)) (justify left)))
  (property "Footprint" "Capacitor_SMD:C_1206_3216Metric" (at 201.6252 104.14 0) (hide yes) (show_name no) (do_not_autoplace no) (effects (font (size 1.27 1.27))))
  (property "Datasheet" "" (at 200.66 100.33 0) (hide yes) (show_name no) (do_not_autoplace no) (effects (font (size 1.27 1.27))))
  (property "Description" "Unpolarized capacitor" (at 200.66 100.33 0) (hide yes) (show_name no) (do_not_autoplace no) (effects (font (size 1.27 1.27))))
  (pin "1")
  (pin "2"))
 (symbol
  (lib_id "Device:R")
  (at 176.53 116.84 0)
  (unit 1)
  (body_style 1)
  (exclude_from_sim no)
  (in_bom yes)
  (on_board yes)
  (in_pos_files yes)
  (dnp no)
  (fields_autoplaced yes)
  (property "Reference" "R2" (at 179.07 115.5699 0) (show_name no) (do_not_autoplace no) (effects (font (size 1.27 1.27)) (justify left)))
  (property "Value" "20k" (at 179.07 118.1099 0) (show_name no) (do_not_autoplace no) (effects (font (size 1.27 1.27)) (justify left)))
  (property "Footprint" "Resistor_SMD:R_0603_1608Metric" (at 174.752 116.84 90) (hide yes) (show_name no) (do_not_autoplace no) (effects (font (size 1.27 1.27))))
  (property "Datasheet" "" (at 176.53 116.84 0) (hide yes) (show_name no) (do_not_autoplace no) (effects (font (size 1.27 1.27))))
  (property "Description" "Resistor" (at 176.53 116.84 0) (hide yes) (show_name no) (do_not_autoplace no) (effects (font (size 1.27 1.27))))
  (pin "2")
  (pin "1"))
 (symbol
  (lib_id "power:PWR_FLAG")
  (at 83.82 111.76 180)
  (unit 1)
  (body_style 1)
  (exclude_from_sim no)
  (in_bom yes)
  (on_board yes)
  (in_pos_files yes)
  (dnp no)
  (fields_autoplaced yes)
  (property "Reference" "#FLG03" (at 83.82 113.665 0) (hide yes) (show_name no) (do_not_autoplace no) (effects (font (size 1.27 1.27))))
  (property "Value" "PWR_FLAG" (at 83.82 116.84 0) (show_name no) (do_not_autoplace no) (effects (font (size 1.27 1.27))))
  (property "Footprint" "" (at 83.82 111.76 0) (hide yes) (show_name no) (do_not_autoplace no) (effects (font (size 1.27 1.27))))
  (property "Datasheet" "" (at 83.82 111.76 0) (hide yes) (show_name no) (do_not_autoplace no) (effects (font (size 1.27 1.27))))
  (property "Description" "Special symbol for telling ERC where power comes from" (at 83.82 111.76 0) (hide yes) (show_name no) (do_not_autoplace no) (effects (font (size 1.27 1.27))))
  (pin "1"))
 (symbol
  (lib_id "Device:C")
  (at 106.68 105.41 0)
  (unit 1)
  (body_style 1)
  (exclude_from_sim no)
  (in_bom yes)
  (on_board yes)
  (in_pos_files yes)
  (dnp no)
  (fields_autoplaced yes)
  (property "Reference" "C2" (at 110.49 104.1399 0) (show_name no) (do_not_autoplace no) (effects (font (size 1.27 1.27)) (justify left)))
  (property "Value" "220n" (at 110.49 106.6799 0) (show_name no) (do_not_autoplace no) (effects (font (size 1.27 1.27)) (justify left)))
  (property "Footprint" "Capacitor_SMD:C_0805_2012Metric" (at 107.6452 109.22 0) (hide yes) (show_name no) (do_not_autoplace no) (effects (font (size 1.27 1.27))))
  (property "Datasheet" "" (at 106.68 105.41 0) (hide yes) (show_name no) (do_not_autoplace no) (effects (font (size 1.27 1.27))))
  (property "Description" "Unpolarized capacitor" (at 106.68 105.41 0) (hide yes) (show_name no) (do_not_autoplace no) (effects (font (size 1.27 1.27))))
  (pin "1")
  (pin "2"))
 (symbol
  (lib_id "power:PWR_FLAG")
  (at 90.17 101.6 0)
  (unit 1)
  (body_style 1)
  (exclude_from_sim no)
  (in_bom yes)
  (on_board yes)
  (in_pos_files yes)
  (dnp no)
  (fields_autoplaced yes)
  (property "Reference" "#FLG04" (at 90.17 99.695 0) (hide yes) (show_name no) (do_not_autoplace no) (effects (font (size 1.27 1.27))))
  (property "Value" "PWR_FLAG" (at 90.17 96.52 0) (show_name no) (do_not_autoplace no) (effects (font (size 1.27 1.27))))
  (property "Footprint" "" (at 90.17 101.6 0) (hide yes) (show_name no) (do_not_autoplace no) (effects (font (size 1.27 1.27))))
  (property "Datasheet" "" (at 90.17 101.6 0) (hide yes) (show_name no) (do_not_autoplace no) (effects (font (size 1.27 1.27))))
  (property "Description" "Special symbol for telling ERC where power comes from" (at 90.17 101.6 0) (hide yes) (show_name no) (do_not_autoplace no) (effects (font (size 1.27 1.27))))
  (pin "1"))
 (symbol
  (lib_id "power:PWR_FLAG")
  (at 46.99 101.6 0)
  (unit 1)
  (body_style 1)
  (exclude_from_sim no)
  (in_bom yes)
  (on_board yes)
  (in_pos_files yes)
  (dnp no)
  (fields_autoplaced yes)
  (property "Reference" "#FLG01" (at 46.99 99.695 0) (hide yes) (show_name no) (do_not_autoplace no) (effects (font (size 1.27 1.27))))
  (property "Value" "PWR_FLAG" (at 46.99 96.52 0) (show_name no) (do_not_autoplace no) (effects (font (size 1.27 1.27))))
  (property "Footprint" "" (at 46.99 101.6 0) (hide yes) (show_name no) (do_not_autoplace no) (effects (font (size 1.27 1.27))))
  (property "Datasheet" "" (at 46.99 101.6 0) (hide yes) (show_name no) (do_not_autoplace no) (effects (font (size 1.27 1.27))))
  (property "Description" "Special symbol for telling ERC where power comes from" (at 46.99 101.6 0) (hide yes) (show_name no) (do_not_autoplace no) (effects (font (size 1.27 1.27))))
  (pin "1"))
 (symbol
  (lib_id "Device:R")
  (at 176.53 102.87 0)
  (unit 1)
  (body_style 1)
  (exclude_from_sim no)
  (in_bom yes)
  (on_board yes)
  (in_pos_files yes)
  (dnp no)
  (fields_autoplaced yes)
  (property "Reference" "R1" (at 179.07 101.5999 0) (show_name no) (do_not_autoplace no) (effects (font (size 1.27 1.27)) (justify left)))
  (property "Value" "100k" (at 179.07 104.1399 0) (show_name no) (do_not_autoplace no) (effects (font (size 1.27 1.27)) (justify left)))
  (property "Footprint" "Resistor_SMD:R_0603_1608Metric" (at 174.752 102.87 90) (hide yes) (show_name no) (do_not_autoplace no) (effects (font (size 1.27 1.27))))
  (property "Datasheet" "" (at 176.53 102.87 0) (hide yes) (show_name no) (do_not_autoplace no) (effects (font (size 1.27 1.27))))
  (property "Description" "Resistor" (at 176.53 102.87 0) (hide yes) (show_name no) (do_not_autoplace no) (effects (font (size 1.27 1.27))))
  (pin "1")
  (pin "2")))
